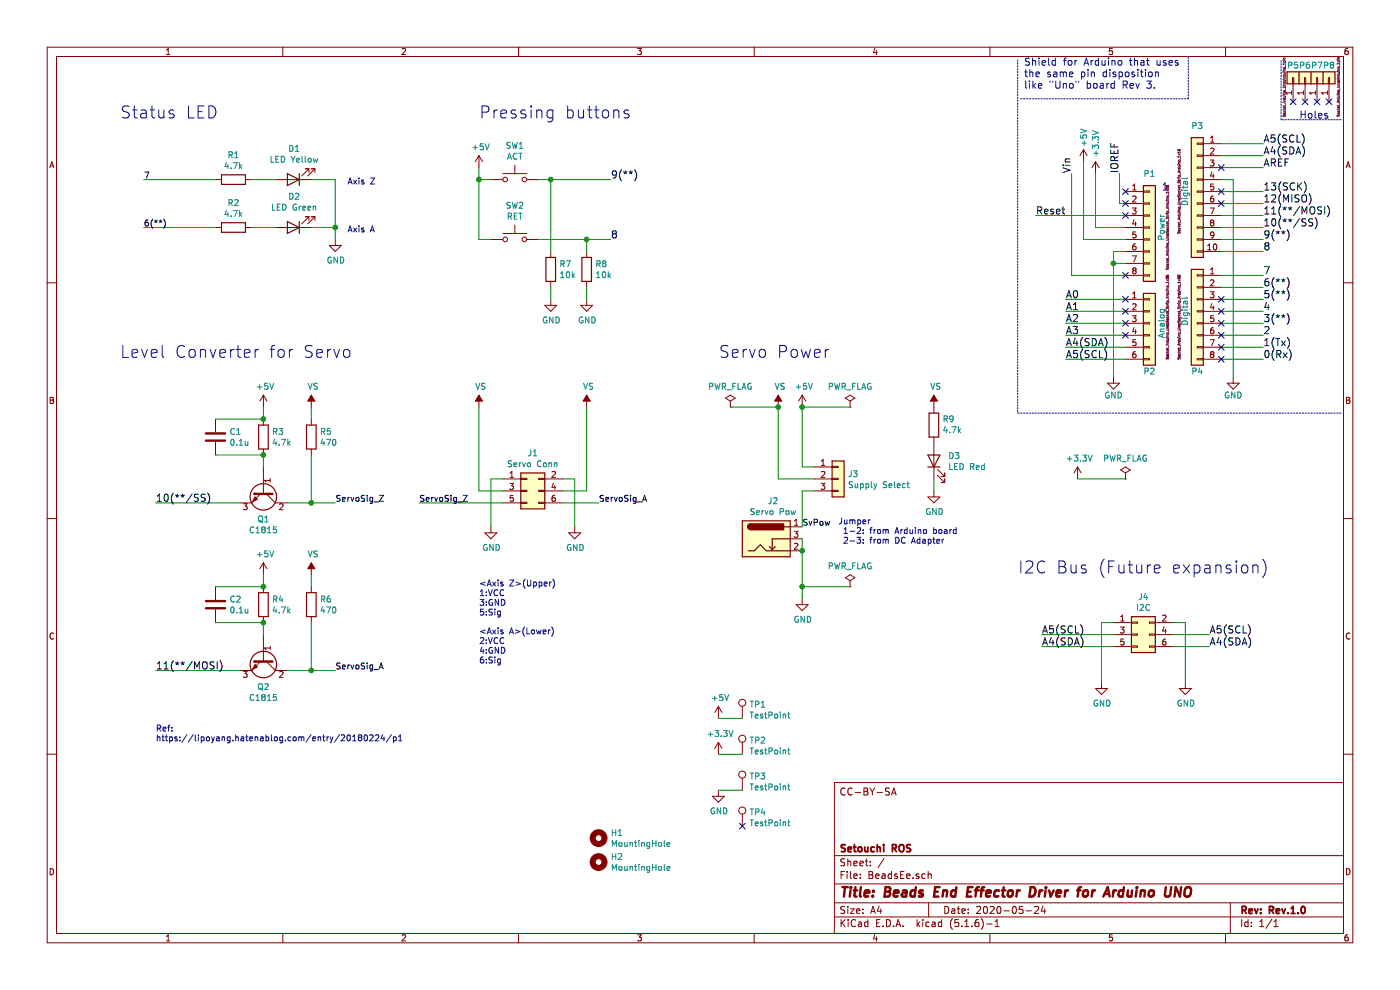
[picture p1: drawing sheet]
EESchema Schematic File Version 4
EELAYER 30 0
EELAYER END
$Descr A4 11693 8268
encoding utf-8
Sheet 1 1
Title "Beads End Effector Driver for Arduino UNO"
Date "2020-05-24"
Rev "Rev.1.0"
Comp "Setouchi ROS"
Comment1 ""
Comment2 ""
Comment3 ""
Comment4 "CC-BY-SA"
$EndDescr
Text Label 8950 1450 1    60   ~ 0
Vin
Text Label 9350 1450 1    60   ~ 0
IOREF
Text Label 8900 2500 0    60   ~ 0
A0
Text Label 8900 2600 0    60   ~ 0
A1
Text Label 8900 2700 0    60   ~ 0
A2
Text Label 8900 2800 0    60   ~ 0
A3
Text Label 8900 2900 0    60   ~ 0
A4(SDA)
Text Label 8900 3000 0    60   ~ 0
A5(SCL)
Text Label 10550 3000 0    60   ~ 0
0(Rx)
Text Label 10550 2800 0    60   ~ 0
2
Text Label 10550 2900 0    60   ~ 0
1(Tx)
Text Label 10550 2700 0    60   ~ 0
3(**)
Text Label 10550 2600 0    60   ~ 0
4
Text Label 10550 2500 0    60   ~ 0
5(**)
Text Label 10550 2400 0    60   ~ 0
6(**)
Text Label 10550 2300 0    60   ~ 0
7
Text Label 10550 2100 0    60   ~ 0
8
Text Label 10550 2000 0    60   ~ 0
9(**)
Text Label 10550 1900 0    60   ~ 0
10(**/SS)
Text Label 10550 1800 0    60   ~ 0
11(**/MOSI)
Text Label 10550 1700 0    60   ~ 0
12(MISO)
Text Label 10550 1600 0    60   ~ 0
13(SCK)
Text Label 10550 1400 0    60   ~ 0
AREF
NoConn ~ 9400 1600
Text Label 10550 1300 0    60   ~ 0
A4(SDA)
Text Label 10550 1200 0    60   ~ 0
A5(SCL)
Text Notes 10850 1000 0    60   ~ 0
Holes
Text Notes 8550 750  0    60   ~ 0
Shield for Arduino that uses\nthe same pin disposition\nlike "Uno" board Rev 3.
$Comp
L Connector_Generic:Conn_01x08 P1
U 1 1
P 9600 1900
F 0 "P1" H 9600 2350 50  0000 C CNN
F 1 "Power" V 9700 1900 50  0000 C CNN
F 2 "Socket_Arduino_Uno:Socket_Strip_Arduino_1x08" V 9750 1900 20  0000 C CNN
F 3 "" H 9600 1900 50  0000 C CNN
	1    9600 1900
	1    0    0    -1  
$EndComp
Text Label 8650 1800 0    60   ~ 0
Reset
$Comp
L power:+3.3V #PWR018
U 1 1
P 9150 1450
F 0 "#PWR018" H 9150 1300 50  0001 C CNN
F 1 "+3.3V" V 9150 1700 50  0000 C CNN
F 2 "" H 9150 1450 50  0000 C CNN
F 3 "" H 9150 1450 50  0000 C CNN
	1    9150 1450
	1    0    0    -1  
$EndComp
$Comp
L power:+5V #PWR017
U 1 1
P 9050 1350
F 0 "#PWR017" H 9050 1200 50  0001 C CNN
F 1 "+5V" V 9050 1550 50  0000 C CNN
F 2 "" H 9050 1350 50  0000 C CNN
F 3 "" H 9050 1350 50  0000 C CNN
	1    9050 1350
	1    0    0    -1  
$EndComp
$Comp
L power:GND #PWR020
U 1 1
P 9300 3150
F 0 "#PWR020" H 9300 2900 50  0001 C CNN
F 1 "GND" H 9300 3000 50  0000 C CNN
F 2 "" H 9300 3150 50  0000 C CNN
F 3 "" H 9300 3150 50  0000 C CNN
	1    9300 3150
	1    0    0    -1  
$EndComp
$Comp
L power:GND #PWR022
U 1 1
P 10300 3150
F 0 "#PWR022" H 10300 2900 50  0001 C CNN
F 1 "GND" H 10300 3000 50  0000 C CNN
F 2 "" H 10300 3150 50  0000 C CNN
F 3 "" H 10300 3150 50  0000 C CNN
	1    10300 3150
	1    0    0    -1  
$EndComp
$Comp
L Connector_Generic:Conn_01x06 P2
U 1 1
P 9600 2700
F 0 "P2" H 9600 2300 50  0000 C CNN
F 1 "Analog" V 9700 2700 50  0000 C CNN
F 2 "Socket_Arduino_Uno:Socket_Strip_Arduino_1x06" V 9750 2750 20  0000 C CNN
F 3 "" H 9600 2700 50  0000 C CNN
	1    9600 2700
	1    0    0    -1  
$EndComp
$Comp
L Connector_Generic:Conn_01x01 P5
U 1 1
P 10800 650
F 0 "P5" V 10900 650 50  0000 C CNN
F 1 "CONN_01X01" V 10900 650 50  0001 C CNN
F 2 "Socket_Arduino_Uno:Arduino_1pin" H 10721 724 20  0000 C CNN
F 3 "" H 10800 650 50  0000 C CNN
	1    10800 650 
	0    -1   -1   0   
$EndComp
$Comp
L Connector_Generic:Conn_01x01 P6
U 1 1
P 10900 650
F 0 "P6" V 11000 650 50  0000 C CNN
F 1 "CONN_01X01" V 11000 650 50  0001 C CNN
F 2 "Socket_Arduino_Uno:Arduino_1pin" H 10900 650 20  0001 C CNN
F 3 "" H 10900 650 50  0000 C CNN
	1    10900 650 
	0    -1   -1   0   
$EndComp
$Comp
L Connector_Generic:Conn_01x01 P7
U 1 1
P 11000 650
F 0 "P7" V 11100 650 50  0000 C CNN
F 1 "CONN_01X01" V 11100 650 50  0001 C CNN
F 2 "Socket_Arduino_Uno:Arduino_1pin" V 11000 650 20  0001 C CNN
F 3 "" H 11000 650 50  0000 C CNN
	1    11000 650 
	0    -1   -1   0   
$EndComp
$Comp
L Connector_Generic:Conn_01x01 P8
U 1 1
P 11100 650
F 0 "P8" V 11200 650 50  0000 C CNN
F 1 "CONN_01X01" V 11200 650 50  0001 C CNN
F 2 "Socket_Arduino_Uno:Arduino_1pin" H 11024 572 20  0000 C CNN
F 3 "" H 11100 650 50  0000 C CNN
	1    11100 650 
	0    -1   -1   0   
$EndComp
NoConn ~ 10800 850 
NoConn ~ 10900 850 
NoConn ~ 11000 850 
NoConn ~ 11100 850 
$Comp
L Connector_Generic:Conn_01x08 P4
U 1 1
P 10000 2600
F 0 "P4" H 10000 2100 50  0000 C CNN
F 1 "Digital" V 10100 2600 50  0000 C CNN
F 2 "Socket_Arduino_Uno:Socket_Strip_Arduino_1x08" V 10150 2550 20  0000 C CNN
F 3 "" H 10000 2600 50  0000 C CNN
	1    10000 2600
	-1   0    0    -1  
$EndComp
Wire Notes Line
	8525 825  9925 825 
Wire Notes Line
	9925 825  9925 475 
Wire Wire Line
	9350 1450 9350 1700
Wire Wire Line
	9350 1700 9400 1700
Wire Wire Line
	9400 1900 9150 1900
Wire Wire Line
	9400 2000 9050 2000
Wire Wire Line
	9400 2300 8950 2300
Wire Wire Line
	9400 2100 9300 2100
Wire Wire Line
	9400 2200 9300 2200
Connection ~ 9300 2200
Wire Wire Line
	8950 2300 8950 1450
Wire Wire Line
	9050 2000 9050 1350
Wire Wire Line
	9150 1900 9150 1450
Wire Wire Line
	9400 2500 8900 2500
Wire Wire Line
	9400 2600 8900 2600
Wire Wire Line
	9400 2700 8900 2700
Wire Wire Line
	9400 2800 8900 2800
Wire Wire Line
	9400 2900 8900 2900
Wire Wire Line
	9400 3000 8900 3000
$Comp
L Connector_Generic:Conn_01x10 P3
U 1 1
P 10000 1600
F 0 "P3" H 10000 2150 50  0000 C CNN
F 1 "Digital" V 10100 1600 50  0000 C CNN
F 2 "Socket_Arduino_Uno:Socket_Strip_Arduino_1x10" V 10150 1600 20  0000 C CNN
F 3 "" H 10000 1600 50  0000 C CNN
	1    10000 1600
	-1   0    0    -1  
$EndComp
Wire Wire Line
	10200 2100 10550 2100
Wire Wire Line
	10200 2000 10550 2000
Wire Wire Line
	10200 1900 10550 1900
Wire Wire Line
	10200 1800 10550 1800
Wire Wire Line
	10200 1700 10550 1700
Wire Wire Line
	10200 1600 10550 1600
Wire Wire Line
	10200 1400 10550 1400
Wire Wire Line
	10200 1300 10550 1300
Wire Wire Line
	10200 1200 10550 1200
Wire Wire Line
	10200 3000 10550 3000
Wire Wire Line
	10200 2900 10550 2900
Wire Wire Line
	10200 2800 10550 2800
Wire Wire Line
	10200 2700 10550 2700
Wire Wire Line
	10200 2600 10550 2600
Wire Wire Line
	10200 2500 10550 2500
Wire Wire Line
	10200 2400 10550 2400
Wire Wire Line
	10200 2300 10550 2300
Wire Wire Line
	10200 1500 10300 1500
Wire Wire Line
	10300 1500 10300 3150
Wire Wire Line
	9300 2100 9300 2200
Wire Wire Line
	9300 2200 9300 3150
Wire Notes Line
	8500 500  8500 3450
Wire Notes Line
	8500 3450 11200 3450
Wire Wire Line
	9400 1800 8650 1800
Text Notes 9700 1600 0    60   ~ 0
1
Wire Notes Line
	11200 1000 10700 1000
Wire Notes Line
	10700 1000 10700 500 
$Comp
L Device:R R1
U 1 1
P 1950 1500
F 0 "R1" V 1743 1500 50  0000 C CNN
F 1 "4.7k" V 1834 1500 50  0000 C CNN
F 2 "Resistor_THT:R_Axial_DIN0204_L3.6mm_D1.6mm_P7.62mm_Horizontal" V 1880 1500 50  0001 C CNN
F 3 "~" H 1950 1500 50  0001 C CNN
	1    1950 1500
	0    1    1    0   
$EndComp
$Comp
L Device:LED D1
U 1 1
P 2450 1500
F 0 "D1" H 2443 1245 50  0000 C CNN
F 1 "LED Yellow" H 2443 1336 50  0000 C CNN
F 2 "LED_THT:LED_D3.0mm" H 2450 1500 50  0001 C CNN
F 3 "~" H 2450 1500 50  0001 C CNN
	1    2450 1500
	-1   0    0    1   
$EndComp
$Comp
L Device:Q_NPN_BCE Q1
U 1 1
P 2200 4100
F 0 "Q1" V 2435 4100 50  0000 C CNN
F 1 "C1815" V 2526 4100 50  0000 C CNN
F 2 "Package_TO_SOT_THT:TO-92L_Inline_Wide" H 2400 4200 50  0001 C CNN
F 3 "~" H 2200 4100 50  0001 C CNN
	1    2200 4100
	0    1    1    0   
$EndComp
$Comp
L Connector_Generic:Conn_02x03_Odd_Even J4
U 1 1
P 9500 5300
F 0 "J4" H 9550 5617 50  0000 C CNN
F 1 "I2C" H 9550 5526 50  0000 C CNN
F 2 "Connector_PinHeader_2.54mm:PinHeader_2x03_P2.54mm_Horizontal" H 9500 5300 50  0001 C CNN
F 3 "~" H 9500 5300 50  0001 C CNN
	1    9500 5300
	1    0    0    -1  
$EndComp
$Comp
L Connector_Generic:Conn_01x03 J3
U 1 1
P 7000 4000
F 0 "J3" H 7080 4042 50  0000 L CNN
F 1 "Supply Select" H 7080 3951 50  0000 L CNN
F 2 "Jumper:SolderJumper-3_P1.3mm_Open_Pad1.0x1.5mm_NumberLabels" H 7000 4000 50  0001 C CNN
F 3 "~" H 7000 4000 50  0001 C CNN
	1    7000 4000
	1    0    0    -1  
$EndComp
$Comp
L power:GND #PWR05
U 1 1
P 2800 2000
F 0 "#PWR05" H 2800 1750 50  0001 C CNN
F 1 "GND" H 2805 1827 50  0000 C CNN
F 2 "" H 2800 2000 50  0001 C CNN
F 3 "" H 2800 2000 50  0001 C CNN
	1    2800 2000
	1    0    0    -1  
$EndComp
$Comp
L power:GND #PWR015
U 1 1
P 6700 5000
F 0 "#PWR015" H 6700 4750 50  0001 C CNN
F 1 "GND" H 6705 4827 50  0000 C CNN
F 2 "" H 6700 5000 50  0001 C CNN
F 3 "" H 6700 5000 50  0001 C CNN
	1    6700 5000
	1    0    0    -1  
$EndComp
Text Notes 2900 1550 0    50   ~ 0
Axis Z
Text Label 1200 1500 0    50   ~ 0
7
Wire Wire Line
	1800 1500 1200 1500
$Comp
L Device:R R2
U 1 1
P 1950 1900
F 0 "R2" V 1743 1900 50  0000 C CNN
F 1 "4.7k" V 1834 1900 50  0000 C CNN
F 2 "Resistor_THT:R_Axial_DIN0204_L3.6mm_D1.6mm_P7.62mm_Horizontal" V 1880 1900 50  0001 C CNN
F 3 "~" H 1950 1900 50  0001 C CNN
	1    1950 1900
	0    1    1    0   
$EndComp
$Comp
L Device:LED D2
U 1 1
P 2450 1900
F 0 "D2" H 2443 1645 50  0000 C CNN
F 1 "LED Green" H 2443 1736 50  0000 C CNN
F 2 "LED_THT:LED_D3.0mm" H 2450 1900 50  0001 C CNN
F 3 "~" H 2450 1900 50  0001 C CNN
	1    2450 1900
	-1   0    0    1   
$EndComp
Text Label 1200 1900 0    50   ~ 0
6(**)
Wire Wire Line
	1800 1900 1200 1900
Text Notes 2900 1950 0    50   ~ 0
Axis A
Wire Wire Line
	2100 1500 2300 1500
Wire Wire Line
	2100 1900 2300 1900
Wire Wire Line
	2600 1500 2800 1500
Wire Wire Line
	2800 1500 2800 1900
Wire Wire Line
	2600 1900 2800 1900
Connection ~ 2800 1900
Wire Wire Line
	2800 1900 2800 2000
Text Notes 1300 6200 0    50   ~ 0
Ref:\nhttps://lipoyang.hatenablog.com/entry/20180224/p1
Wire Wire Line
	2000 4200 1300 4200
$Comp
L power:+5V #PWR01
U 1 1
P 2200 3400
F 0 "#PWR01" H 2200 3250 50  0001 C CNN
F 1 "+5V" H 2215 3573 50  0000 C CNN
F 2 "" H 2200 3400 50  0001 C CNN
F 3 "" H 2200 3400 50  0001 C CNN
	1    2200 3400
	1    0    0    -1  
$EndComp
$Comp
L power:VS #PWR03
U 1 1
P 2600 3400
F 0 "#PWR03" H 2400 3250 50  0001 C CNN
F 1 "VS" H 2615 3573 50  0000 C CNN
F 2 "" H 2600 3400 50  0001 C CNN
F 3 "" H 2600 3400 50  0001 C CNN
	1    2600 3400
	1    0    0    -1  
$EndComp
Text Label 2800 4200 0    50   ~ 0
ServoSig_Z
Wire Wire Line
	2400 4200 2600 4200
$Comp
L Device:R R3
U 1 1
P 2200 3650
F 0 "R3" H 2270 3696 50  0000 L CNN
F 1 "4.7k" H 2270 3605 50  0000 L CNN
F 2 "Resistor_THT:R_Axial_DIN0204_L3.6mm_D1.6mm_P7.62mm_Horizontal" V 2130 3650 50  0001 C CNN
F 3 "~" H 2200 3650 50  0001 C CNN
	1    2200 3650
	1    0    0    -1  
$EndComp
$Comp
L Device:R R5
U 1 1
P 2600 3650
F 0 "R5" H 2670 3696 50  0000 L CNN
F 1 "470" H 2670 3605 50  0000 L CNN
F 2 "Resistor_THT:R_Axial_DIN0204_L3.6mm_D1.6mm_P7.62mm_Horizontal" V 2530 3650 50  0001 C CNN
F 3 "~" H 2600 3650 50  0001 C CNN
	1    2600 3650
	1    0    0    -1  
$EndComp
$Comp
L Device:C C1
U 1 1
P 1800 3650
F 0 "C1" H 1915 3696 50  0000 L CNN
F 1 "0.1u" H 1915 3605 50  0000 L CNN
F 2 "Capacitor_THT:C_Disc_D4.3mm_W1.9mm_P5.00mm" H 1838 3500 50  0001 C CNN
F 3 "~" H 1800 3650 50  0001 C CNN
	1    1800 3650
	1    0    0    -1  
$EndComp
Wire Wire Line
	1800 3800 2200 3800
Wire Wire Line
	2200 3800 2200 3900
Connection ~ 2200 3800
Wire Wire Line
	2200 3400 2200 3500
Wire Wire Line
	1800 3500 2200 3500
Connection ~ 2200 3500
Wire Wire Line
	2600 3400 2600 3500
Wire Wire Line
	2600 3800 2600 4200
Connection ~ 2600 4200
Wire Wire Line
	2600 4200 2800 4200
$Comp
L power:VS #PWR013
U 1 1
P 6500 3400
F 0 "#PWR013" H 6300 3250 50  0001 C CNN
F 1 "VS" H 6515 3573 50  0000 C CNN
F 2 "" H 6500 3400 50  0001 C CNN
F 3 "" H 6500 3400 50  0001 C CNN
	1    6500 3400
	1    0    0    -1  
$EndComp
$Comp
L power:+5V #PWR014
U 1 1
P 6700 3400
F 0 "#PWR014" H 6700 3250 50  0001 C CNN
F 1 "+5V" H 6715 3573 50  0000 C CNN
F 2 "" H 6700 3400 50  0001 C CNN
F 3 "" H 6700 3400 50  0001 C CNN
	1    6700 3400
	1    0    0    -1  
$EndComp
Wire Wire Line
	6700 3400 6700 3900
Wire Wire Line
	6700 3900 6800 3900
Wire Wire Line
	6500 3400 6500 4000
Wire Wire Line
	6500 4000 6800 4000
Wire Wire Line
	6800 4100 6700 4100
Wire Wire Line
	6700 4100 6700 4400
Wire Wire Line
	6700 4600 6700 4900
Text Notes 1000 1000 0    100  ~ 0
Status LED
Text Notes 1000 3000 0    100  ~ 0
Level Converter for Servo
$Comp
L Device:Q_NPN_BCE Q2
U 1 1
P 2200 5500
F 0 "Q2" V 2435 5500 50  0000 C CNN
F 1 "C1815" V 2526 5500 50  0000 C CNN
F 2 "Package_TO_SOT_THT:TO-92L_Inline_Wide" H 2400 5600 50  0001 C CNN
F 3 "~" H 2200 5500 50  0001 C CNN
	1    2200 5500
	0    1    1    0   
$EndComp
Wire Wire Line
	2000 5600 1300 5600
$Comp
L power:+5V #PWR02
U 1 1
P 2200 4800
F 0 "#PWR02" H 2200 4650 50  0001 C CNN
F 1 "+5V" H 2215 4973 50  0000 C CNN
F 2 "" H 2200 4800 50  0001 C CNN
F 3 "" H 2200 4800 50  0001 C CNN
	1    2200 4800
	1    0    0    -1  
$EndComp
$Comp
L power:VS #PWR04
U 1 1
P 2600 4800
F 0 "#PWR04" H 2400 4650 50  0001 C CNN
F 1 "VS" H 2615 4973 50  0000 C CNN
F 2 "" H 2600 4800 50  0001 C CNN
F 3 "" H 2600 4800 50  0001 C CNN
	1    2600 4800
	1    0    0    -1  
$EndComp
Text Label 2800 5600 0    50   ~ 0
ServoSig_A
Wire Wire Line
	2400 5600 2600 5600
$Comp
L Device:R R4
U 1 1
P 2200 5050
F 0 "R4" H 2270 5096 50  0000 L CNN
F 1 "4.7k" H 2270 5005 50  0000 L CNN
F 2 "Resistor_THT:R_Axial_DIN0204_L3.6mm_D1.6mm_P7.62mm_Horizontal" V 2130 5050 50  0001 C CNN
F 3 "~" H 2200 5050 50  0001 C CNN
	1    2200 5050
	1    0    0    -1  
$EndComp
$Comp
L Device:R R6
U 1 1
P 2600 5050
F 0 "R6" H 2670 5096 50  0000 L CNN
F 1 "470" H 2670 5005 50  0000 L CNN
F 2 "Resistor_THT:R_Axial_DIN0204_L3.6mm_D1.6mm_P7.62mm_Horizontal" V 2530 5050 50  0001 C CNN
F 3 "~" H 2600 5050 50  0001 C CNN
	1    2600 5050
	1    0    0    -1  
$EndComp
$Comp
L Device:C C2
U 1 1
P 1800 5050
F 0 "C2" H 1915 5096 50  0000 L CNN
F 1 "0.1u" H 1915 5005 50  0000 L CNN
F 2 "Capacitor_THT:C_Disc_D4.3mm_W1.9mm_P5.00mm" H 1838 4900 50  0001 C CNN
F 3 "~" H 1800 5050 50  0001 C CNN
	1    1800 5050
	1    0    0    -1  
$EndComp
Wire Wire Line
	1800 5200 2200 5200
Wire Wire Line
	2200 5200 2200 5300
Connection ~ 2200 5200
Wire Wire Line
	2200 4800 2200 4900
Wire Wire Line
	1800 4900 2200 4900
Connection ~ 2200 4900
Wire Wire Line
	2600 4800 2600 4900
Wire Wire Line
	2600 5200 2600 5600
Connection ~ 2600 5600
Wire Wire Line
	2600 5600 2800 5600
Text Label 1300 4200 0    60   ~ 0
10(**/SS)
Text Label 1300 5600 0    60   ~ 0
11(**/MOSI)
Text Notes 6000 3000 0    100  ~ 0
Servo Power
Text Notes 4000 5150 0    50   ~ 0
<Axis Z>(Upper)\n1:VCC\n3:GND\n5:Sig
Text Notes 4000 5550 0    50   ~ 0
<Axis A>(Lower)\n2:VCC\n4:GND\n6:Sig
Wire Wire Line
	4200 4200 3500 4200
$Comp
L Connector_Generic:Conn_02x03_Odd_Even J1
U 1 1
P 4400 4100
F 0 "J1" H 4450 4417 50  0000 C CNN
F 1 "Servo Conn" H 4450 4326 50  0000 C CNN
F 2 "Connector_PinHeader_2.54mm:PinHeader_2x03_P2.54mm_Horizontal" H 4400 4100 50  0001 C CNN
F 3 "~" H 4400 4100 50  0001 C CNN
	1    4400 4100
	1    0    0    -1  
$EndComp
Text Label 3500 4200 0    50   ~ 0
ServoSig_Z
$Comp
L power:VS #PWR07
U 1 1
P 4000 3400
F 0 "#PWR07" H 3800 3250 50  0001 C CNN
F 1 "VS" H 4015 3573 50  0000 C CNN
F 2 "" H 4000 3400 50  0001 C CNN
F 3 "" H 4000 3400 50  0001 C CNN
	1    4000 3400
	1    0    0    -1  
$EndComp
Wire Wire Line
	4200 4100 4000 4100
Wire Wire Line
	4000 3400 4000 4100
$Comp
L power:VS #PWR012
U 1 1
P 4900 3400
F 0 "#PWR012" H 4700 3250 50  0001 C CNN
F 1 "VS" H 4915 3573 50  0000 C CNN
F 2 "" H 4900 3400 50  0001 C CNN
F 3 "" H 4900 3400 50  0001 C CNN
	1    4900 3400
	1    0    0    -1  
$EndComp
Wire Wire Line
	4900 3400 4900 4100
Wire Wire Line
	4700 4100 4900 4100
Text Label 5000 4200 0    50   ~ 0
ServoSig_A
Wire Wire Line
	4700 4200 5000 4200
$Comp
L power:GND #PWR08
U 1 1
P 4100 4400
F 0 "#PWR08" H 4100 4150 50  0001 C CNN
F 1 "GND" H 4105 4227 50  0000 C CNN
F 2 "" H 4100 4400 50  0001 C CNN
F 3 "" H 4100 4400 50  0001 C CNN
	1    4100 4400
	1    0    0    -1  
$EndComp
$Comp
L power:GND #PWR010
U 1 1
P 4800 4400
F 0 "#PWR010" H 4800 4150 50  0001 C CNN
F 1 "GND" H 4805 4227 50  0000 C CNN
F 2 "" H 4800 4400 50  0001 C CNN
F 3 "" H 4800 4400 50  0001 C CNN
	1    4800 4400
	1    0    0    -1  
$EndComp
Wire Wire Line
	4200 4000 4100 4000
Wire Wire Line
	4100 4000 4100 4400
Wire Wire Line
	4700 4000 4800 4000
Wire Wire Line
	4800 4000 4800 4400
Text Label 8700 5400 0    60   ~ 0
A4(SDA)
Text Label 8700 5300 0    60   ~ 0
A5(SCL)
Wire Wire Line
	9300 5400 8700 5400
Wire Wire Line
	9300 5300 8700 5300
$Comp
L power:GND #PWR019
U 1 1
P 9200 5700
F 0 "#PWR019" H 9200 5450 50  0001 C CNN
F 1 "GND" H 9205 5527 50  0000 C CNN
F 2 "" H 9200 5700 50  0001 C CNN
F 3 "" H 9200 5700 50  0001 C CNN
	1    9200 5700
	1    0    0    -1  
$EndComp
Wire Wire Line
	9200 5200 9200 5700
Wire Wire Line
	9200 5200 9300 5200
$Comp
L power:GND #PWR021
U 1 1
P 9900 5700
F 0 "#PWR021" H 9900 5450 50  0001 C CNN
F 1 "GND" H 9905 5527 50  0000 C CNN
F 2 "" H 9900 5700 50  0001 C CNN
F 3 "" H 9900 5700 50  0001 C CNN
	1    9900 5700
	1    0    0    -1  
$EndComp
Wire Wire Line
	9900 5200 9900 5700
Wire Wire Line
	9900 5200 9800 5200
Text Label 10100 5400 0    60   ~ 0
A4(SDA)
Text Label 10100 5300 0    60   ~ 0
A5(SCL)
Wire Wire Line
	9800 5400 10100 5400
Wire Wire Line
	9800 5300 10100 5300
Text Notes 7000 4550 0    50   ~ 0
Jumper\n 1-2: from Arduino board\n 2-3: from DC Adapter
$Comp
L power:PWR_FLAG #FLG01
U 1 1
P 6100 3400
F 0 "#FLG01" H 6100 3475 50  0001 C CNN
F 1 "PWR_FLAG" H 6100 3573 50  0000 C CNN
F 2 "" H 6100 3400 50  0001 C CNN
F 3 "~" H 6100 3400 50  0001 C CNN
	1    6100 3400
	1    0    0    -1  
$EndComp
$Comp
L power:PWR_FLAG #FLG02
U 1 1
P 7100 3400
F 0 "#FLG02" H 7100 3475 50  0001 C CNN
F 1 "PWR_FLAG" H 7100 3573 50  0000 C CNN
F 2 "" H 7100 3400 50  0001 C CNN
F 3 "~" H 7100 3400 50  0001 C CNN
	1    7100 3400
	1    0    0    -1  
$EndComp
$Comp
L power:PWR_FLAG #FLG03
U 1 1
P 7100 4900
F 0 "#FLG03" H 7100 4975 50  0001 C CNN
F 1 "PWR_FLAG" H 7100 5073 50  0000 C CNN
F 2 "" H 7100 4900 50  0001 C CNN
F 3 "~" H 7100 4900 50  0001 C CNN
	1    7100 4900
	1    0    0    -1  
$EndComp
Wire Wire Line
	6100 3400 6500 3400
Connection ~ 6500 3400
Wire Wire Line
	6700 3400 7100 3400
Connection ~ 6700 3400
Wire Wire Line
	6700 4900 7100 4900
Connection ~ 6700 4900
Wire Wire Line
	6700 4900 6700 5000
NoConn ~ 9400 2800
NoConn ~ 9400 2700
NoConn ~ 9400 2600
NoConn ~ 9400 2500
NoConn ~ 9400 2300
NoConn ~ 9400 1800
NoConn ~ 9400 1700
NoConn ~ 10200 1400
NoConn ~ 10200 1600
NoConn ~ 10200 1700
NoConn ~ 10200 2500
NoConn ~ 10200 2600
NoConn ~ 10200 2700
NoConn ~ 10200 2800
NoConn ~ 10200 2900
NoConn ~ 10200 3000
$Comp
L power:+3.3V #PWR016
U 1 1
P 9000 4000
F 0 "#PWR016" H 9000 3850 50  0001 C CNN
F 1 "+3.3V" H 9015 4173 50  0000 C CNN
F 2 "" H 9000 4000 50  0001 C CNN
F 3 "" H 9000 4000 50  0001 C CNN
	1    9000 4000
	1    0    0    -1  
$EndComp
$Comp
L power:PWR_FLAG #FLG04
U 1 1
P 9400 4000
F 0 "#FLG04" H 9400 4075 50  0001 C CNN
F 1 "PWR_FLAG" H 9400 4173 50  0000 C CNN
F 2 "" H 9400 4000 50  0001 C CNN
F 3 "~" H 9400 4000 50  0001 C CNN
	1    9400 4000
	1    0    0    -1  
$EndComp
Wire Wire Line
	9000 4000 9400 4000
Text Notes 8500 4800 0    100  ~ 0
I2C Bus (Future expansion)
$Comp
L Switch:SW_Push SW1
U 1 1
P 4300 1500
F 0 "SW1" H 4300 1785 50  0000 C CNN
F 1 "ACT" H 4300 1694 50  0000 C CNN
F 2 "_my_kicad_symbol:TactileSwitch_TS-0606" H 4300 1700 50  0001 C CNN
F 3 "~" H 4300 1700 50  0001 C CNN
	1    4300 1500
	1    0    0    -1  
$EndComp
Text Notes 4000 1000 0    100  ~ 0
Pressing buttons
$Comp
L Device:R R7
U 1 1
P 4600 2250
F 0 "R7" H 4670 2296 50  0000 L CNN
F 1 "10k" H 4670 2205 50  0000 L CNN
F 2 "Resistor_THT:R_Axial_DIN0204_L3.6mm_D1.6mm_P7.62mm_Horizontal" V 4530 2250 50  0001 C CNN
F 3 "~" H 4600 2250 50  0001 C CNN
	1    4600 2250
	1    0    0    -1  
$EndComp
$Comp
L Switch:SW_Push SW2
U 1 1
P 4300 2000
F 0 "SW2" H 4300 2285 50  0000 C CNN
F 1 "RET" H 4300 2194 50  0000 C CNN
F 2 "_my_kicad_symbol:TactileSwitch_TS-0606" H 4300 2200 50  0001 C CNN
F 3 "~" H 4300 2200 50  0001 C CNN
	1    4300 2000
	1    0    0    -1  
$EndComp
$Comp
L Device:R R8
U 1 1
P 4900 2250
F 0 "R8" H 4970 2296 50  0000 L CNN
F 1 "10k" H 4970 2205 50  0000 L CNN
F 2 "Resistor_THT:R_Axial_DIN0204_L3.6mm_D1.6mm_P7.62mm_Horizontal" V 4830 2250 50  0001 C CNN
F 3 "~" H 4900 2250 50  0001 C CNN
	1    4900 2250
	1    0    0    -1  
$EndComp
$Comp
L power:+5V #PWR06
U 1 1
P 4000 1400
F 0 "#PWR06" H 4000 1250 50  0001 C CNN
F 1 "+5V" H 4015 1573 50  0000 C CNN
F 2 "" H 4000 1400 50  0001 C CNN
F 3 "" H 4000 1400 50  0001 C CNN
	1    4000 1400
	1    0    0    -1  
$EndComp
Wire Wire Line
	4000 1400 4000 1500
Wire Wire Line
	4100 1500 4000 1500
Connection ~ 4000 1500
Wire Wire Line
	4000 1500 4000 2000
Wire Wire Line
	4000 2000 4100 2000
Wire Wire Line
	4500 2000 4900 2000
Wire Wire Line
	4500 1500 4600 1500
Wire Wire Line
	4600 2100 4600 1500
Connection ~ 4600 1500
Wire Wire Line
	4600 1500 5100 1500
Wire Wire Line
	4900 2100 4900 2000
Connection ~ 4900 2000
Wire Wire Line
	4900 2000 5100 2000
Text Label 5100 2000 0    60   ~ 0
8
Text Label 5100 1500 0    60   ~ 0
9(**)
$Comp
L power:GND #PWR09
U 1 1
P 4600 2500
F 0 "#PWR09" H 4600 2250 50  0001 C CNN
F 1 "GND" H 4605 2327 50  0000 C CNN
F 2 "" H 4600 2500 50  0001 C CNN
F 3 "" H 4600 2500 50  0001 C CNN
	1    4600 2500
	1    0    0    -1  
$EndComp
$Comp
L power:GND #PWR011
U 1 1
P 4900 2500
F 0 "#PWR011" H 4900 2250 50  0001 C CNN
F 1 "GND" H 4905 2327 50  0000 C CNN
F 2 "" H 4900 2500 50  0001 C CNN
F 3 "" H 4900 2500 50  0001 C CNN
	1    4900 2500
	1    0    0    -1  
$EndComp
Wire Wire Line
	4600 2400 4600 2500
Wire Wire Line
	4900 2400 4900 2500
$Comp
L Mechanical:MountingHole H1
U 1 1
P 5000 7000
F 0 "H1" H 5100 7046 50  0000 L CNN
F 1 "MountingHole" H 5100 6955 50  0000 L CNN
F 2 "Symbol:OSHW-Logo2_7.3x6mm_SilkScreen" H 5000 7000 50  0001 C CNN
F 3 "~" H 5000 7000 50  0001 C CNN
	1    5000 7000
	1    0    0    -1  
$EndComp
$Comp
L Mechanical:MountingHole H2
U 1 1
P 5000 7200
F 0 "H2" H 5100 7246 50  0000 L CNN
F 1 "MountingHole" H 5100 7155 50  0000 L CNN
F 2 "_my_kicad_symbol:CC-BY-SA" H 5000 7200 50  0001 C CNN
F 3 "~" H 5000 7200 50  0001 C CNN
	1    5000 7200
	1    0    0    -1  
$EndComp
$Comp
L Connector:Barrel_Jack_Switch J2
U 1 1
P 6400 4500
F 0 "J2" H 6457 4817 50  0000 C CNN
F 1 "Servo Pow" H 6457 4726 50  0000 C CNN
F 2 "Connector_BarrelJack:BarrelJack_Horizontal" H 6450 4460 50  0001 C CNN
F 3 "~" H 6450 4460 50  0001 C CNN
	1    6400 4500
	1    0    0    -1  
$EndComp
Wire Wire Line
	6700 4500 6700 4600
Connection ~ 6700 4600
$Comp
L Device:R R9
U 1 1
P 7800 3550
F 0 "R9" H 7730 3504 50  0000 R CNN
F 1 "4.7k" H 7730 3595 50  0000 R CNN
F 2 "Resistor_THT:R_Axial_DIN0204_L3.6mm_D1.6mm_P7.62mm_Horizontal" V 7730 3550 50  0001 C CNN
F 3 "~" H 7800 3550 50  0001 C CNN
	1    7800 3550
	-1   0    0    1   
$EndComp
$Comp
L Device:LED D3
U 1 1
P 7800 3850
F 0 "D3" V 7839 3732 50  0000 R CNN
F 1 "LED Red" V 7748 3732 50  0000 R CNN
F 2 "LED_THT:LED_D3.0mm" H 7800 3850 50  0001 C CNN
F 3 "~" H 7800 3850 50  0001 C CNN
	1    7800 3850
	0    -1   -1   0   
$EndComp
$Comp
L power:VS #PWR0101
U 1 1
P 7800 3400
F 0 "#PWR0101" H 7600 3250 50  0001 C CNN
F 1 "VS" H 7815 3573 50  0000 C CNN
F 2 "" H 7800 3400 50  0001 C CNN
F 3 "" H 7800 3400 50  0001 C CNN
	1    7800 3400
	1    0    0    -1  
$EndComp
$Comp
L power:GND #PWR0102
U 1 1
P 7800 4100
F 0 "#PWR0102" H 7800 3850 50  0001 C CNN
F 1 "GND" H 7805 3927 50  0000 C CNN
F 2 "" H 7800 4100 50  0001 C CNN
F 3 "" H 7800 4100 50  0001 C CNN
	1    7800 4100
	1    0    0    -1  
$EndComp
Wire Wire Line
	7800 4000 7800 4100
Text Label 6700 4400 0    50   ~ 0
SvPow
$Comp
L Connector:TestPoint TP1
U 1 1
P 6200 6000
F 0 "TP1" H 6258 6118 50  0000 L CNN
F 1 "TestPoint" H 6258 6027 50  0000 L CNN
F 2 "TestPoint:TestPoint_Bridge_Pitch2.54mm_Drill0.7mm" H 6400 6000 50  0001 C CNN
F 3 "~" H 6400 6000 50  0001 C CNN
	1    6200 6000
	1    0    0    -1  
$EndComp
$Comp
L power:+5V #PWR023
U 1 1
P 6000 6000
F 0 "#PWR023" H 6000 5850 50  0001 C CNN
F 1 "+5V" H 6015 6173 50  0000 C CNN
F 2 "" H 6000 6000 50  0001 C CNN
F 3 "" H 6000 6000 50  0001 C CNN
	1    6000 6000
	1    0    0    -1  
$EndComp
$Comp
L Connector:TestPoint TP2
U 1 1
P 6200 6300
F 0 "TP2" H 6258 6418 50  0000 L CNN
F 1 "TestPoint" H 6258 6327 50  0000 L CNN
F 2 "TestPoint:TestPoint_Bridge_Pitch2.54mm_Drill0.7mm" H 6400 6300 50  0001 C CNN
F 3 "~" H 6400 6300 50  0001 C CNN
	1    6200 6300
	1    0    0    -1  
$EndComp
$Comp
L power:+3.3V #PWR024
U 1 1
P 6000 6300
F 0 "#PWR024" H 6000 6150 50  0001 C CNN
F 1 "+3.3V" H 6015 6473 50  0000 C CNN
F 2 "" H 6000 6300 50  0001 C CNN
F 3 "" H 6000 6300 50  0001 C CNN
	1    6000 6300
	1    0    0    -1  
$EndComp
$Comp
L power:GND #PWR025
U 1 1
P 6000 6600
F 0 "#PWR025" H 6000 6350 50  0001 C CNN
F 1 "GND" H 6005 6427 50  0000 C CNN
F 2 "" H 6000 6600 50  0001 C CNN
F 3 "" H 6000 6600 50  0001 C CNN
	1    6000 6600
	1    0    0    -1  
$EndComp
$Comp
L Connector:TestPoint TP3
U 1 1
P 6200 6600
F 0 "TP3" H 6258 6718 50  0000 L CNN
F 1 "TestPoint" H 6258 6627 50  0000 L CNN
F 2 "TestPoint:TestPoint_Bridge_Pitch2.54mm_Drill0.7mm" H 6400 6600 50  0001 C CNN
F 3 "~" H 6400 6600 50  0001 C CNN
	1    6200 6600
	1    0    0    -1  
$EndComp
Wire Wire Line
	6000 6000 6200 6000
Wire Wire Line
	6000 6300 6200 6300
Wire Wire Line
	6000 6600 6200 6600
$Comp
L Connector:TestPoint TP4
U 1 1
P 6200 6900
F 0 "TP4" H 6258 7018 50  0000 L CNN
F 1 "TestPoint" H 6258 6927 50  0000 L CNN
F 2 "TestPoint:TestPoint_THTPad_D1.5mm_Drill0.7mm" H 6400 6900 50  0001 C CNN
F 3 "~" H 6400 6900 50  0001 C CNN
	1    6200 6900
	1    0    0    -1  
$EndComp
NoConn ~ 6200 6900
$EndSCHEMATC
